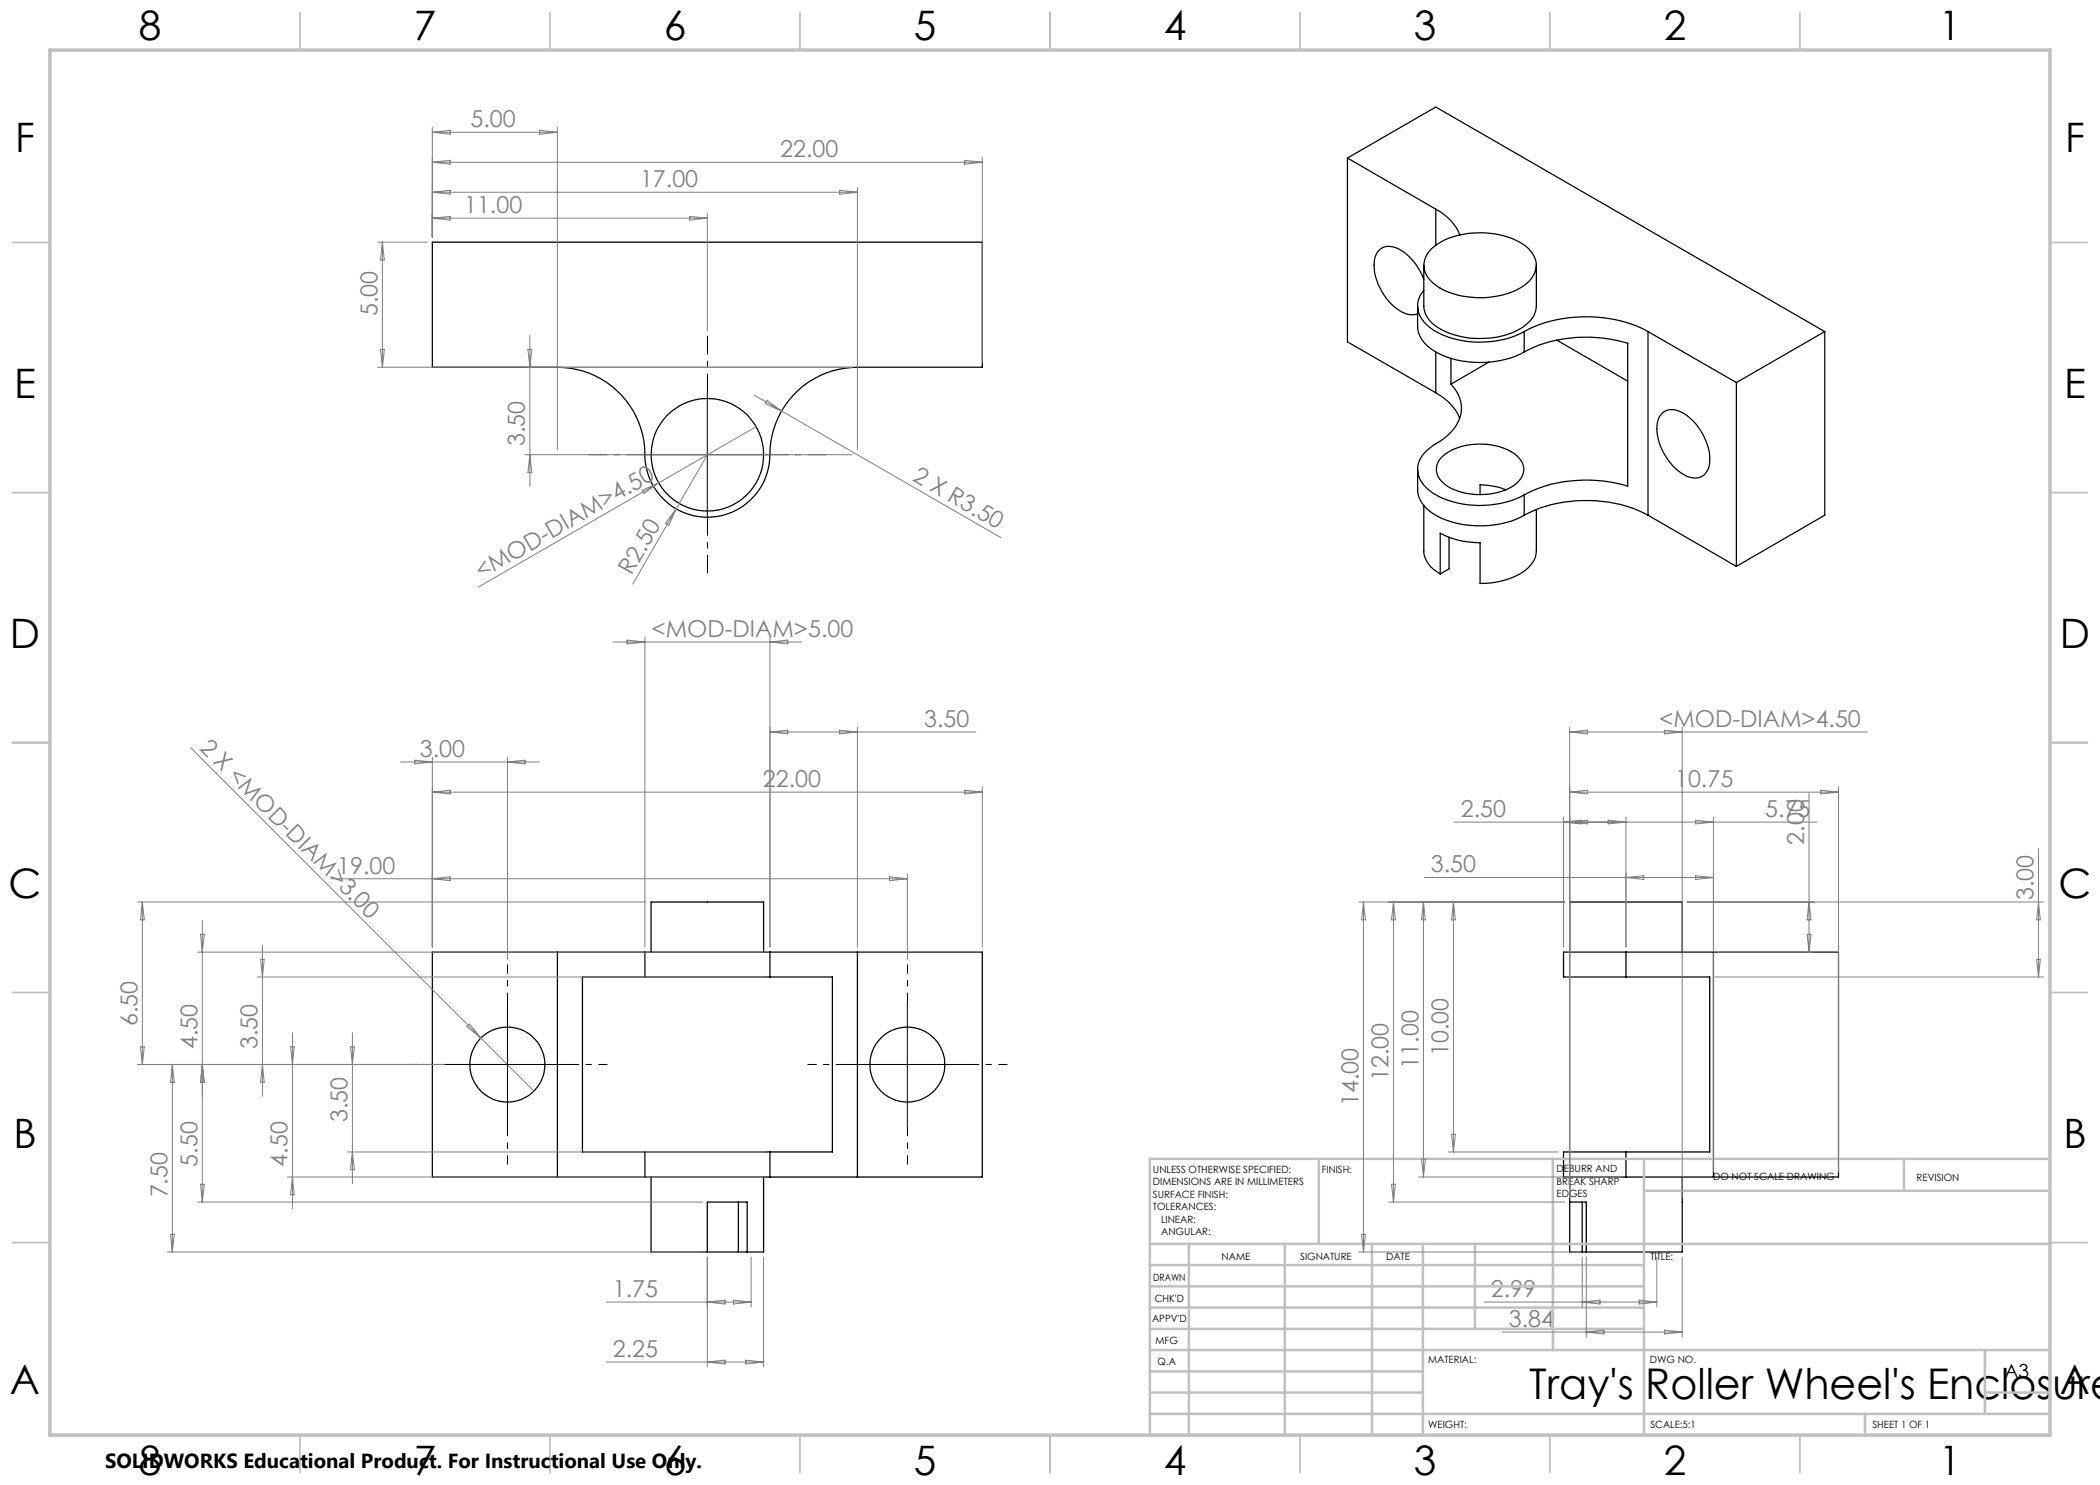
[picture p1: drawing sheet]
<svg xmlns="http://www.w3.org/2000/svg" width="420mm" height="297mm" viewBox="0 0 420 297" stroke-linecap="round" stroke-linejoin="round" font-family="sans-serif">
<g fill="none" stroke="#000" stroke-width=".25">
<path d="M269.5 31.6l17.7 10.2M269.5 31.6l17.7-10.2 77.7 44.9M269.5 31.6v36.8l17.7 10.2M86.5 48.4h110v25h-25a17.7 17.7 0 0 0-17.6 18.7 12.5 12.5 0 0 1-13 11.3 12.5 12.5 0 0 1-11.9-12.5 17.5 17.5 0 0 0-17.5-17.5h-25zM284.8 58.1a4.7 4.7 0 0 0 .6 6.9 16.6 16.6 0 0 0 12.6 3.3l3.2-.5 1.9-.7 1.7-.8M284.8 53.1v8.1a5.7 5.7 0 0 0 3.6 4.8 17.6 17.6 0 0 0 16.1-.5 5.2 5.2 0 0 0 2.8-4.3v-8.1M284.8 55.9a11.1 11.1 0 0 0-5.8-6.4 2.99 2.99 0 0 0-4.2 2.9 11.2 11.2 0 0 0 6 10.2 3.6 3.6 0 0 0 2.7 .2M286.3 49.8a15.1 15.1 0 0 1 11.7-3.1 12.3 12.3 0 0 1 8.1 3.5 4.2 4.2 0 0 1-.6 6.4 15.6 15.6 0 0 1-12 2.8 10.9 10.9 0 0 1-8.2-4.3 4.2 4.2 0 0 1 1-5.3zM287.2 41.8a10 10 0 0 1 4.8 5.2M287.2 41.8v7.2M283.5 61.2v4.1a5.9 5.9 0 0 0 3.3 4.9 19.6 19.6 0 0 0 18 .2M287.2 78.6a10.1 10.1 0 0 1 4.7 5.1"/>
<path d="M287.2 70.4v8.2M290.2 76.8a6.7 6.7 0 0 1-.6 10.2l-1.5 1.2a7.6 7.6 0 0 0-4.6 5.2 5.8 5.8 0 0 0 3.3 5.3 19.3 19.3 0 0 0 18 .3M290.2 71.7v5.1M297.8 72.4l-7.6 4.4M304.8 66.3a27.3 27.3 0 0 1 24.8 0M304.8 70.4a27 27 0 0 1 18.3-2.4l2.4 .6v28.6a28.5 28.5 0 0 0-19.7 1.3l-1 .5M304.8 66.3v4.1M311.3 68l14.2 8.2M329.6 66.3l17.7 10.2M329.6 66.3v36.7M347.3 76.5v36.8M364.9 66.3l-17.6 10.2"/>
<path d="M364.9 66.3v36.7l-17.6 10.3M283.5 93.9v4.1a5.9 5.9 0 0 0 3.3 4.8 19.5 19.5 0 0 0 18 .2M288.1 91.7a11.6 11.6 0 0 1 10.1-2.7 8.2 8.2 0 0 1 6.3 3.6 3.6 3.6 0 0 1-1.8 4.6 13.6 13.6 0 0 1-13.2 .1 3.8 3.8 0 0 1-2-4.6zM301.2 98l-1.8-.6-3.4-.4v1.9M304.8 99v4M332.6 82.5a3.6 3.6 0 0 1 4.2 .2 11.6 11.6 0 0 1 5.1 10.1 3 3 0 0 1-4.5 2.5 11.4 11.4 0 0 1-6-10.3 3.9 3.9 0 0 1 1.2-2.5zM284.8 101.1v9.1a5.5 5.5 0 0 0 3.2 4.6M289.8 107.5v6.3l-1.8 1M304.8 103a27.6 27.6 0 0 1 24.8 0M307.3 101.9v8.3a6.3 6.3 0 0 1-4.4 5.1l-1.8 .7-1.9 .4-3.2 .3v-8.2a16.4 16.4 0 0 1-8-1.9v8.2M329.6 103l17.7 10.3M111.5 190.4h17.5"/>
<path d="M111.5 190.4v45M111.5 190.4h-25v45h25M129 195.4h25M129 190.4h25M129 195.4h-12.5v35h12.5M129 190.4v5M130.2 190.4v-10h22.5v10M154 195.4h12.5v35h-12.5M154 190.4h17.5M154 190.4v5M171.5 190.4v45M171.5 190.4h25v45h-25"/>
<path d="M313.9 190.4v-10h22.5v10M325.2 195.4h16.7v35h-16.7M325.2 190.4h17.5M325.2 190.4h-12.5v5h12.5M325.2 190.4v5M342.7 190.4h25v45h-25M342.7 190.4v45M111.5 235.4h17.5M129 235.4h25M129 230.4h25M129 230.4v5M130.2 235.4v15h11.3"/>
<path d="M152.7 235.4v15h-3.3M154 235.4h17.5M154 230.4v5M313.9 235.4v15h2.5M325.2 235.4h17.5M325.2 230.4h-12.5v5h12.5M325.2 230.4v5M336.4 235.4v15h-19.1M141.5 250.4v-10h7.9v10M141.5 250.4h6.2M147.7 240.4v10M147.7 250.4h1.7"/>
<path d="M313.9 240.4h3.4v10M316.4 250.4h.9M316.4 240.4v10"/>
<circle cx="141.5" cy="91" r="11.2"/>
<circle cx="101.5" cy="212.9" r="7.5"/>
<circle cx="181.5" cy="212.9" r="7.5"/>
</g>
<path d="M141.5 78.4v-11.2M129 90.9h-11.3M154 90.9h11.2M141.5 103.4v11.3" fill="none" stroke="#000" stroke-width=".2" stroke-dasharray="15.2 1.3 1.3 1.3" stroke-dashoffset="11.5" stroke-linecap="butt"/>
<path d="M89 212.9h-7.5M101.5 200.4v-7.5M114 212.9h7.5M169 212.9h-7.5M181.5 200.4v-7.5M194 212.9h7.5M101.5 225.4v7.5M181.5 225.4v7.5" fill="none" stroke="#000" stroke-width=".2" stroke-dasharray="15.2 1.3 1.3 1.3" stroke-dashoffset="13.4" stroke-linecap="butt"/>
<path d="M141.5 78.5v25M129 90.9h25M89 212.9h25M101.5 200.4v25M169 212.9h25M181.5 200.4v25" fill="none" stroke="#000" stroke-width=".2"/>
<g fill="none" stroke="#808080" stroke-width=".2">
<path d="M86.5 25.5v21.9M86.5 26.5l3.5-.4v.7zM86.5 32.5l3.5-.4v.7zM86.5 38.4l3.5-.3v.7zM86.5 26.5h25M86.5 38.4h85M86.5 32.5h110M107.9 26.1l3.6 .4-3.6 .3zM111.5 25.5v64.5M167.9 38.1l3.6 .3-3.6 .4zM171.5 37.5v52.5M192.9 32.1l3.6 .4-3.6 .3z"/>
<path d="M196.5 31.5v41M75.5 48.4h10M76.5 48.4v25M76.5 48.4l.4 3.6h-.8zM86.5 43.6l3.5-.3v.7zM86.5 43.6h55M137.9 43.3l3.6 .3-3.6 .4zM141.5 42.6v23.6M75.5 73.4h95M76.1 69.9h.8l-.4 3.5zM105.6 69.9h.8l-.4 3.5zM106 67.1v30.2"/>
<path d="M150.8 79l49.4 28.5M105 90.9h65.5M106 90.9l.4 3.6h-.8zM128.5 98l3.2-1.4-2.9 2.1zM131.7 96.6l-36.1 20.8M141.5 90.9l-15 25.9M151.2 85.3l-19.5 11.3M153.4 80.1l2.9 2.1-3.3-1.5zM135.2 101.8l-1.4 3.3-.7-.4zM122.6 128.4h37.7M125.4 128l3.6 .4-3.6 .4zM129 127.4v62"/>
<path d="M154 127.4v62M154 128.4l3.6-.4v.8zM38.1 149.5l58.1 58.1M80.1 152.4h27.7M82.9 152l3.6 .4-3.6 .4zM86.5 151.4v38M86.5 158.4l3.5-.4v.8zM86.5 158.4h110M101.5 151.4v40.5M101.5 152.4l3.5-.4v.8zM154 146.4h41.2M154 146.4l3.6-.4v.8z"/>
<path d="M167.9 146l3.6 .4-3.6 .4zM171.5 145.4v44M192.9 158l3.6 .4-3.6 .4zM196.5 157.4v32M313.9 146.4h59.6M313.9 158.4h53.8M313.9 145.4v94M313.9 146.4l3.6-.4v.8zM313.9 158.4l3.6-.4v.8zM332.9 146l3.5 .4-3.5 .4zM336.4 145.4v94M361.8 158.6v31.8"/>
<path d="M364.1 158l3.6 .4-3.6 .4zM367.7 157.4v77M66.1 175.8h115.4M86.5 175.8l3.5-.4v.7zM177.9 175.4l3.6 .4-3.6 .3zM181.5 174.8v17.1M284.9 175.5h57.8M290.9 164.4h72.5M312.7 163.4v26M312.7 164.4l3.6-.4v.8zM313.9 164.4l3.6-.4v.8zM321.6 164l3.6 .4-3.6 .4z"/>
<path d="M325.2 163.4v26M325.2 175.5l3.6-.3v.7zM339.1 175.2l3.6 .3-3.6 .4zM339.1 164l3.6 .4-3.6 .4zM342.7 163.4v71M407.7 169.7v25.7M27.5 180.4h101.7M28.5 180.4v32.5M28.5 180.4l.4 3.6h-.8zM39.5 190.4h113.5M40.1 186.9h.8l-.4 3.5zM40.5 184.1v56.3"/>
<path d="M51.5 195.4h101.5M52.1 191.9h.7l-.3 3.5zM52.5 189.1v30.1M271.7 180.4h41.2M272.7 180.4l.4 3.6h-.8zM272.7 180.4v70M278.7 180.4l.4 3.6h-.8zM278.7 180.4v60M284.7 180.4l.4 3.6h-.8zM284.7 180.4v55M290.7 180.4l.4 3.6h-.8zM290.7 180.4v50"/>
<path d="M337.4 180.4h71.3M343 195.4h65.7M343.7 190.4h19.1M361.4 186.9h.8l-.4 3.5zM361.8 180.4l.4 3.6h-.8zM407.3 191.9h.8l-.4 3.5zM407.7 180.4l.4 3.6h-.8zM27.5 212.9h73M28.1 209.4h.8l-.4 3.5zM34.5 212.9l.4 3.6h-.8zM34.5 212.9v37.5M40.5 212.9l.4 3.6h-.8z"/>
<path d="M52.5 212.9l.3 3.6h-.7zM58.1 209.4h.7l-.3 3.5zM58.5 206.5v35.3M70.1 209.4h.8l-.4 3.5zM70.5 206.5v30.2M93.4 205.3l.5-.5 2.3 2.8zM96.2 207.6l10.6 10.6M40.1 236.9h.8l-.4 3.5zM57.5 235.4h95.5M58.5 235.4l.3 3.6h-.7zM69.5 230.4h83.5M70.5 230.4l.4 3.6h-.8z"/>
<path d="M278.3 236.9h.8l-.4 3.5zM283.7 235.4h40.5M284.3 231.8h.8l-.4 3.6zM289.7 230.4h22M290.3 226.9h.8l-.4 3.5zM33.5 250.4h107M34.1 246.9h.8l-.4 3.5zM39.5 240.4h101M141.5 251.4v22M150.2 251.4v10M152.7 251.4v22M271.7 250.4h44.5"/>
<path d="M272.3 246.9h.8l-.4 3.5zM277.7 240.4h35.2M316.4 251.4v10M317.3 251.4v16M331.4 251.4v10M336.4 251.4v16M121.2 260.4h29M121.2 272.4h31.5M141.5 260.4l3.5-.4v.8zM141.5 272.4l3.5-.4v.8zM146.7 260l3.5 .4-3.5 .4zM149.2 272l3.5 .4-3.5 .4z"/>
<path d="M296.9 260.4h34.5M300.5 266.4h35.9M316.4 260.4l3.6-.4v.8zM317.3 266.4l3.5-.4v.8zM327.8 260l3.6 .4-3.6 .4zM332.9 266l3.5 .4-3.5 .4z"/>
</g>
<g fill="none" stroke="#c0c0c0" stroke-width=".35">
<path d="M60 2.5v7.5M110 2.5v7.5M160 2.5v7.5M210 2.5v7.5M260 2.5v7.5M310 2.5v7.5M360 2.5v7.5M2.5 48.5h7.5M410 48.5h7.5M2.5 98.5h7.5M410 98.5h7.5M2.5 148.5h7.5"/>
<path d="M410 148.5h7.5M2.5 198.5h7.5M410 198.5h7.5M2.5 248.5h7.5M410 248.5h7.5M60 287v7.5M110 287v7.5M160 287v7.5M210 287v7.5M260 287v7.5M310 287v7.5M360 287v7.5"/>
</g>
<g fill="none" stroke="#c0c0c0" stroke-width=".5">
<path d="M263.8 231.8v17M310.6 231.8v38.2M328.8 231.8v55.2M328.8 238.2h81.2M380.8 231.8v6.4M410 231.8h-180v55.2M230 248.8h180M230 257.3h98.8M230 253h98.8M237.8 248.8v38.2M257 248.8v38.2M274.4 248.8v38.2"/>
<path d="M284.6 248.8v38.2M295 248.8v17M230 265.8h98.8M230 261.5h98.8M230 278.5h54.6M230 274.3h54.6M230 270h180M397 278.5h13M397 270v12.8M230 282.8h180M373 282.8v4.2"/>
</g>
<path d="M10 10h400v277h-400z" fill="none" stroke="#c0c0c0" stroke-width=".7"/>
<text font-size="8.5" x="305.9" y="279.7">Tray's Roller Wheel's Enclosure</text>
<g font-size="8.1">
<text x="27.7" y="8">8</text>
<text x="82.7" y="8">7</text>
<text x="132.7" y="8">6</text>
<text x="182.7" y="8">5</text>
<text x="232.7" y="8">4</text>
<text x="282.7" y="8">3</text>
<text x="332.7" y="8">2</text>
<text x="387.7" y="8">1</text>
<text x="3" y="30.4">F</text>
<text x="413" y="30.4">F</text>
<text x="2.8" y="79.6">E</text>
<text x="412.8" y="79.6">E</text>
<text x="2" y="129.6">D</text>
<text x="412" y="129.6">D</text>
<text x="1.7" y="179.6">C</text>
<text x="411.7" y="179.6">C</text>
<text x="2.7" y="229.6">B</text>
<text x="412.7" y="229.6">B</text>
<text x="2" y="278.9">A</text>
<text x="412" y="278.9">A</text>
<text x="27.7" y="295">8</text>
<text x="82.7" y="295">7</text>
<text x="132.7" y="295">6</text>
<text x="182.7" y="295">5</text>
<text x="232.7" y="295">4</text>
<text x="282.7" y="295">3</text>
<text x="332.7" y="295">2</text>
<text x="387.7" y="295">1</text>
</g>
<g font-size="4.7" fill="#808080">
<text x="94.1" y="25.4">5.00</text>
<text x="156" y="31.4">22.00</text>
<text x="128" y="37.4">17.00</text>
<text x="92.8" y="42.6">11.00</text>
<text x="75.5" y="63.2" transform="rotate(-90 75.5 63.2)">5.00</text>
<text x="105" y="89.2" transform="rotate(-90 105 89.2)">3.50</text>
<text x="182.3" y="96" transform="rotate(30 182.3 96)">2 X R3.50</text>
<text x="96.3" y="115.9" transform="rotate(-30 96.3 115.9)">&lt;MOD-DIAM&gt;4.50</text>
<text x="126.3" y="115.2" transform="rotate(-60 126.3 115.2)">R2.50</text>
<text x="130.3" y="127.4">&lt;MOD-DIAM&gt;5.00</text>
<text x="39.8" y="149.7" transform="rotate(45 39.8 149.7)">2 X &lt;MOD-DIAM&gt;3.00</text>
<text x="184.8" y="145.4">3.50</text>
<text x="331.8" y="145.4">&lt;MOD-DIAM&gt;4.50</text>
<text x="84" y="151.4">3.00</text>
<text x="152.6" y="157.4">22.00</text>
<text x="335" y="157.4">10.75</text>
<text x="292.2" y="163.4">2.50</text>
<text x="353.1" y="163.4">5.75</text>
<text x="360.8" y="168.9" transform="rotate(-90 360.8 168.9)">2.00</text>
<text x="67.4" y="174.7">19.00</text>
<text x="286.2" y="174.5">3.50</text>
<text x="406.7" y="180" transform="rotate(-90 406.7 180)">3.00</text>
<text x="27.5" y="205.2" transform="rotate(-90 27.5 205.2)">6.50</text>
<text x="39.5" y="209.8" transform="rotate(-90 39.5 209.8)">4.50</text>
<text x="51.5" y="209.8" transform="rotate(-90 51.5 209.8)">3.50</text>
<text x="283.7" y="213.7" transform="rotate(-90 283.7 213.7)">11.00</text>
<text x="289.7" y="211.2" transform="rotate(-90 289.7 211.2)">10.00</text>
<text x="271.7" y="221.2" transform="rotate(-90 271.7 221.2)">14.00</text>
<text x="277.7" y="216.2" transform="rotate(-90 277.7 216.2)">12.00</text>
<text x="69.5" y="224.4" transform="rotate(-90 69.5 224.4)">3.50</text>
<text x="39.5" y="233.4" transform="rotate(-90 39.5 233.4)">5.50</text>
<text x="57.5" y="233.4" transform="rotate(-90 57.5 233.4)">4.50</text>
<text x="33.5" y="239.5" transform="rotate(-90 33.5 239.5)">7.50</text>
<text x="122.6" y="259.4">1.75</text>
<text x="298.2" y="259.4">2.99</text>
<text x="301.8" y="265.4">3.84</text>
<text x="122.6" y="271.4">2.25</text>
</g>
<text font-size="4.1" x="21" y="293.7">SOLIDWORKS Educational Product. For Instructional Use Only.</text>
<text font-size="3.9" x="400.9" y="275.5">A3</text>
<g font-size="2">
<text x="230.6" y="234.6">UNLESS OTHERWISE SPECIFIED:</text>
<text x="230.6" y="237.1">DIMENSIONS ARE IN MILLIMETERS</text>
<text x="230.6" y="239.6">SURFACE FINISH:</text>
<text x="264.4" y="234.6">FINISH:</text>
<text x="311.3" y="234.5">DEBURR AND</text>
<text x="311.3" y="237">BREAK SHARP</text>
<text x="311.3" y="239.5">EDGES</text>
<text x="342.6" y="236">DO NOT SCALE DRAWING</text>
<text x="383.3" y="236.2">REVISION</text>
<text x="230.6" y="242.1">TOLERANCES:</text>
<text x="232.2" y="244.6">LINEAR:</text>
<text x="232.2" y="247.1">ANGULAR:</text>
<text x="244.3" y="252">NAME</text>
<text x="260" y="251.9">SIGNATURE</text>
<text x="277.2" y="251.9">DATE</text>
<text x="330.1" y="251.9">TITLE:</text>
<text x="230.6" y="256.1">DRAWN</text>
<text x="230.9" y="260.3">CHK'D</text>
<text x="230.4" y="264.4">APPV'D</text>
<text x="231.1" y="268.8">MFG</text>
<text x="231.5" y="273">Q.A</text>
<text x="285.6" y="272.5">MATERIAL:</text>
<text x="330" y="272.5">DWG NO.</text>
<text x="285.6" y="285.5">WEIGHT:</text>
<text x="330.1" y="285.6">SCALE:5:1</text>
<text x="374.5" y="285.6">SHEET 1 OF 1</text>
</g>
</svg>
